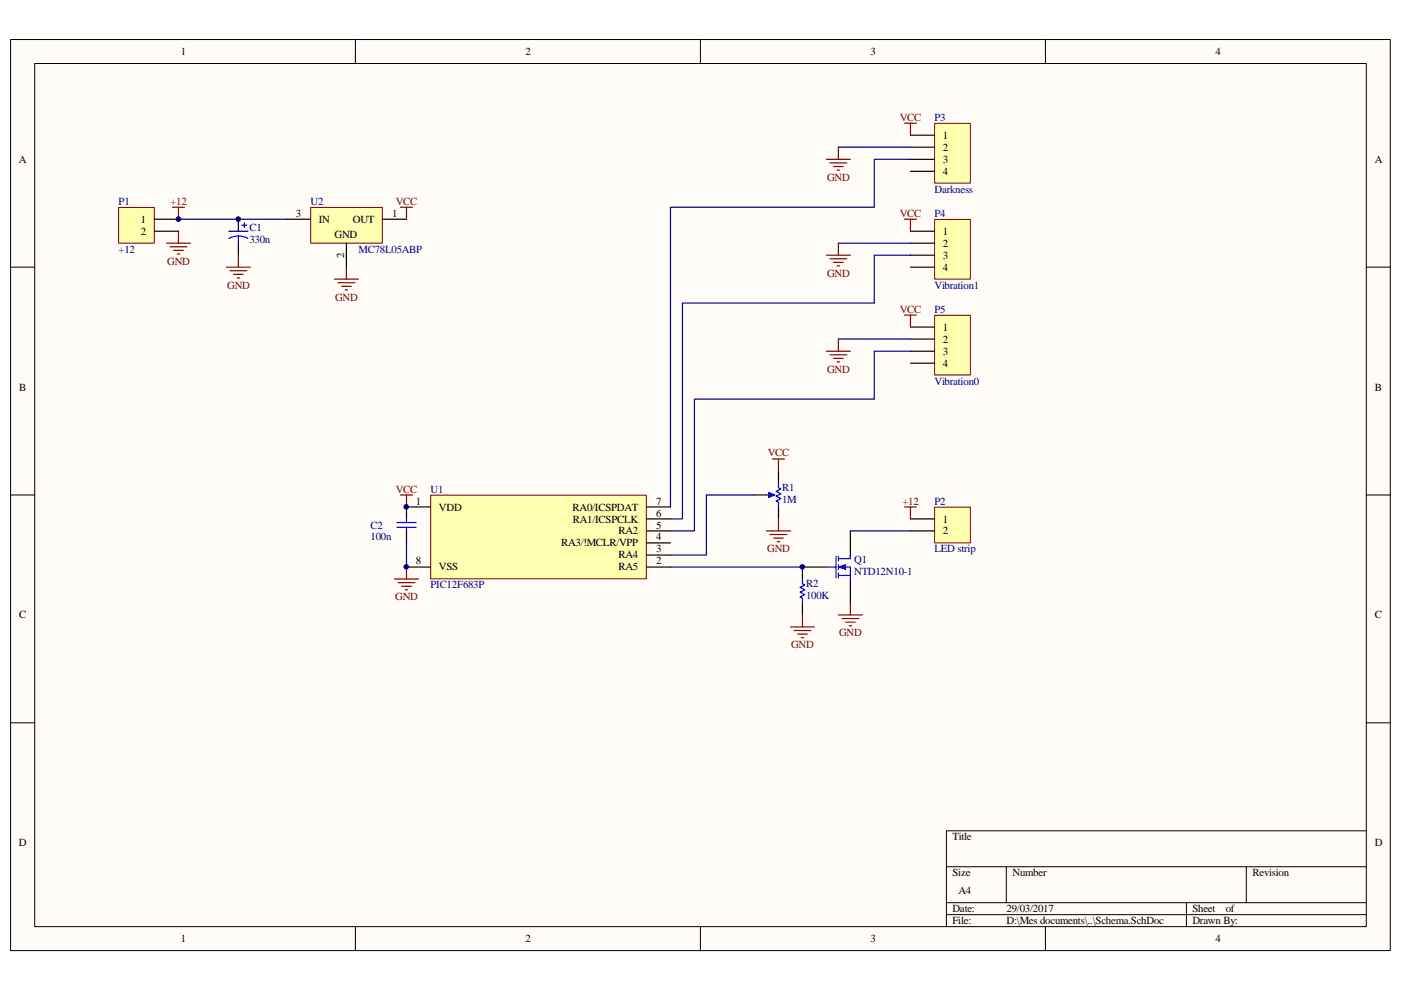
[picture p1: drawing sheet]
<svg xmlns="http://www.w3.org/2000/svg" width="297mm" height="210mm" viewBox="0 0 297 210" stroke-linecap="round" stroke-linejoin="round" font-family="sans-serif">
<path d="M2.3 8.4h292.5v193.1h-292.5z" fill="#fffcf8"/>
<path d="M2.2 8.4h292.6v193.1h-292.6z" fill="none" stroke="#000" stroke-width=".21"/>
<path d="M7.4 13.5h282.3v183h-282.3z" fill="#fffcf8"/>
<g fill="none" stroke="#000" stroke-width=".21">
<path d="M7.4 13.5h282.3v183h-282.3zM75.3 8.3v5.1M148.5 8.3v5.1M221.7 8.3v5.1M2.2 56.6h5.1M289.7 56.6h5.1M2.2 104.9h5.1M289.7 104.9h5.1M2.2 153.2h5.1M289.7 153.2h5.1M289.7 176.1h-89v20.4M75.3 196.5v5.1"/>
<path d="M148.5 196.5v5.1M200.7 183.8h89M200.7 191.4h89M200.7 193.9h89M213.4 183.8v7.6M221.7 196.5v5.1M251.5 191.4v5.1M264.2 183.8v7.6"/>
</g>
<path d="M91.4 105h45.6v17.7h-45.6z" fill="#ffffb0"/>
<path d="M91.3 105h45.7v17.7h-45.7z" fill="none" stroke="#800000" stroke-width=".21"/>
<path d="M86.2 107.5h5.1M137.1 112.6h5.1M137.1 117.7h5.1M137.1 115.1h5.1M137.1 110h5.1M137.1 107.5h5.1M86.2 120.2h5.1M137.1 120.2h5.1" fill="none" stroke="#000" stroke-width=".25"/>
<g fill="none" stroke="#800000" stroke-width=".25">
<path d="M35.3 51.6h5.1M36.1 52.3h3.5M36.6 43.9h2.5M36.8 53.1h2.1M37.6 53.8h.5M37.8 43.9v2.6M37.8 49v2.6M84.9 104.9h2.6M86.2 104.9v2.6M83.6 122.8h5.1M84.4 123.5h3.6M85.2 124.3h2"/>
<path d="M85.9 125.1h.5M86.2 120.2v2.6"/>
</g>
<path d="M25.2 44h7.5v7.6h-7.5z" fill="#ffffb0"/>
<path d="M25.1 44h7.6v7.6h-7.6z" fill="none" stroke="#800000" stroke-width=".21"/>
<path d="M32.8 46.5h5M32.8 49h5" fill="none" stroke="#000" stroke-width=".25"/>
<path d="M65.9 44h15.2v7.6h-15.2z" fill="#ffffb0"/>
<path d="M65.9 44h15.2v7.6h-15.2z" fill="none" stroke="#800000" stroke-width=".21"/>
<path d="M60.7 46.5h5.1M73.4 51.6v5M81.1 46.5h5.1M180.3 112.6v5.1M170.1 120.2h5.1M180.3 122.8v5" fill="none" stroke="#000" stroke-width=".25"/>
<path d="M70.9 59.2h5.1M71.7 59.9h3.5M73.4 56.6v2.6M84.9 43.9h2.6M86.2 43.9v2.6M72.4 60.7h2.1M73.2 61.5h.5" fill="none" stroke="#800000" stroke-width=".25"/>
<path d="M37.8 46.5h22.9" fill="none" stroke="#000080" stroke-width=".25"/>
<path d="M177.2 117.9v4.6M177.8 118.4h2.5M177.8 117.9v1.1M177.8 119.7v1M175.2 120.2h2M177.8 120.2h2.5v2.6M177.8 122h2.5M177.8 121.5v1" fill="none" stroke="#00f" stroke-width=".25"/>
<path d="M177.8 120.2l1.5-.5v1z" fill="#00f"/>
<path d="M177.8 120.2l1.5-.5v1z" fill="none" stroke="#00f" stroke-width=".21"/>
<path d="M180.3 117.7v.7" fill="none" stroke="#00f" stroke-width=".25"/>
<path d="M177.8 130.4h5M178.5 131.1h3.6M179.3 131.9h2M180 132.7h.5M180.3 127.8v2.6" fill="none" stroke="#800000" stroke-width=".25"/>
<path d="M142.2 120.2h27.9" fill="none" stroke="#000080" stroke-width=".25"/>
<path d="M198.2 107.6h7.5v7.5h-7.5z" fill="#ffffb0"/>
<path d="M198.2 107.5h7.5v7.6h-7.5z" fill="none" stroke="#800000" stroke-width=".21"/>
<path d="M193 110h5.1M193 112.6h5.1" fill="none" stroke="#000" stroke-width=".25"/>
<path d="M180.3 112.6h12.7" fill="none" stroke="#000080" stroke-width=".25"/>
<path d="M191.8 107.5h2.5M193 107.5v2.5" fill="none" stroke="#800000" stroke-width=".25"/>
<path d="M198.2 66.9h7.5v12.6h-7.5z" fill="#ffffb0"/>
<path d="M198.2 66.8h7.5v12.7h-7.5z" fill="none" stroke="#800000" stroke-width=".21"/>
<path d="M193 69.3h5.1M193 71.9h5.1M193 74.5h5.1M193 77h5.1" fill="none" stroke="#000" stroke-width=".25"/>
<path d="M198.2 46.6h7.5v12.6h-7.5z" fill="#ffffb0"/>
<path d="M198.2 46.5h7.5v12.7h-7.5z" fill="none" stroke="#800000" stroke-width=".21"/>
<path d="M193 49h5.1M193 51.6h5.1M193 54.1h5.1M193 56.6h5.1" fill="none" stroke="#000" stroke-width=".25"/>
<path d="M198.2 26.2h7.5v12.6h-7.5z" fill="#ffffb0"/>
<path d="M198.2 26.2h7.5v12.6h-7.5z" fill="none" stroke="#800000" stroke-width=".21"/>
<path d="M193 28.7h5.1M193 31.2h5.1M193 33.8h5.1M193 36.3h5.1M165.1 99.9v2.5M165.1 107.5v2.5" fill="none" stroke="#000" stroke-width=".25"/>
<g fill="none" stroke="#800000" stroke-width=".25">
<path d="M175.2 33.8h5.1M176 34.5h3.5M176.7 35.3h2.1M177.5 36.1h.5M177.8 31.2v2.6M191.8 26.1h2.5M193 26.1v2.6M175.2 54.1h5.1M176 54.9h3.5M176.7 55.6h2.1M177.5 56.4h.5M177.8 51.6v2.5"/>
<path d="M191.8 46.5h2.5M193 46.5v2.5M175.2 74.5h5.1M176 75.2h3.5M176.7 76h2.1M177.5 76.8h.5M177.8 71.9v2.6M191.8 66.8h2.5M193 66.8v2.5"/>
</g>
<path d="M177.8 31.2h15.2M193 33.8h-7.6v10.1h-43.2v63.6M177.8 51.6h15.2M193 54.1h-7.6v10.2h-40.7v45.7h-2.5M177.8 71.9h15.2M193 74.5h-7.6v10.1h-38.2v28h-5" fill="none" stroke="#000080" stroke-width=".25"/>
<path d="M162.5 104.9h1.3" fill="none" stroke="#00f" stroke-width=".25"/>
<path d="M163 104.4l1.3 .5-1.3 .6z" fill="#00f"/>
<g fill="none" stroke="#00f" stroke-width=".25">
<path d="M48.5 49h4.1M50.5 50l1.3 .2 .7 .3M50.5 50l-.8 .1-1.1 .4M50.5 50v1.6M51.3 47.8h1M51.8 47.2v1.1M84.2 110.8h4M84.2 111.8h4M86.2 110v.8M86.2 111.8v.8M163 104.4l1.3 .5-1.3 .6zM165.1 102.4v1l.5 .3-1.1 .5 1.1 .5-1.1 .5 1.1 .5-1.1 .5 .6 .3v1"/>
<path d="M170.1 122.8v1l.5 .2-1 .5 1 .6-1 .5 1 .5-1 .5 .5 .2v1"/>
</g>
<path d="M50.5 46.5v2.5M50.5 51.6v2.5M86.2 107.5v2.5M86.2 112.6v2.5M159.9 104.9h2.6M170.1 120.2v2.6M170.1 127.8v2.6" fill="none" stroke="#000" stroke-width=".25"/>
<g fill="none" stroke="#800000" stroke-width=".25">
<path d="M48 56.6h5.1M48.8 57.4h3.5M49.5 58.2h2.1M50.3 58.9h.5M50.5 54.1v2.5M163.8 97.3h2.5M165.1 97.3v2.6M162.5 112.6h5.1M163.2 113.3h3.6M164 114.1h2.1M164.8 114.9h.5M165.1 110v2.6"/>
<path d="M167.6 132.9h5.1M168.4 133.7h3.5M169.1 134.5h2.1M169.9 135.2h.5M170.1 130.4v2.5"/>
</g>
<path d="M86.2 115.1v5.1M159.9 104.9h-10.1v12.8h-7.6" fill="none" stroke="#000080" stroke-width=".25"/>
<circle cx="37.8" cy="46.5" r=".49" fill="#000080"/>
<circle cx="37.8" cy="46.5" r=".49" fill="none" stroke="#000080" stroke-width=".21"/>
<circle cx="50.5" cy="46.5" r=".49" fill="#000080"/>
<circle cx="50.5" cy="46.5" r=".49" fill="none" stroke="#000080" stroke-width=".21"/>
<circle cx="86.1" cy="120.2" r=".48" fill="#000080"/>
<circle cx="86.1" cy="120.2" r=".48" fill="none" stroke="#000080" stroke-width=".21"/>
<circle cx="86.1" cy="107.5" r=".49" fill="#000080"/>
<circle cx="86.1" cy="107.5" r=".49" fill="none" stroke="#000080" stroke-width=".21"/>
<circle cx="170.1" cy="120.2" r=".48" fill="#000080"/>
<circle cx="170.1" cy="120.2" r=".48" fill="none" stroke="#000080" stroke-width=".21"/>
<g font-size="2.3">
<text x="38.3" y="11.6">1</text>
<text x="111.4" y="11.6">2</text>
<text x="184.6" y="11.6">3</text>
<text x="257.7" y="11.6">4</text>
<text x="199.9" y="29.4">1</text>
<text x="4" y="34.5">A</text>
<text x="199.9" y="32">2</text>
<text x="199.9" y="34.5">3</text>
<text x="291.5" y="34.5">A</text>
<text x="199.9" y="37">4</text>
<text x="29.9" y="47.2">1</text>
<text x="62.7" y="45.9">3</text>
<text x="67.6" y="47.2">IN</text>
<text x="74.8" y="47.2">OUT</text>
<text x="83.1" y="45.9">1</text>
<text x="29.9" y="49.7">2</text>
<text x="70.9" y="50.5">GND</text>
<text x="199.9" y="49.7">1</text>
<text x="199.9" y="52.3">2</text>
<text x="72.9" y="54.8" transform="rotate(-90 72.9 54.8)">2</text>
<text x="199.9" y="54.8">3</text>
<text x="199.9" y="57.4">4</text>
<text x="199.9" y="70.1">1</text>
<text x="199.9" y="72.6">2</text>
<text x="199.9" y="75.2">3</text>
<text x="199.9" y="77.7">4</text>
<text x="4.1" y="82.8">B</text>
<text x="291.5" y="82.8">B</text>
<text x="88.1" y="107">1</text>
<text x="139.1" y="107">7</text>
<text x="93" y="108.2">VDD</text>
<text x="121.4" y="108.2">RA0/ICSPDAT</text>
<text x="121.5" y="110.8">RA1/ICSPCLK</text>
<text x="131.1" y="113.3">RA2</text>
<text x="139.1" y="112.1">5</text>
<text x="139.1" y="109.5">6</text>
<text x="199.9" y="110.8">1</text>
<text x="199.9" y="113.3">2</text>
<text x="88.1" y="119.7">8</text>
<text x="119" y="115.9">RA3/!MCLR/VPP</text>
<text x="131.1" y="118.4">RA4</text>
<text x="139.1" y="119.7">2</text>
<text x="139.1" y="117.1">3</text>
<text x="139.1" y="114.6">4</text>
<text x="93" y="120.9">VSS</text>
<text x="131.1" y="120.9">RA5</text>
<text x="4.1" y="131.1">C</text>
<text x="291.5" y="131.1">C</text>
<text x="4" y="179.4">D</text>
<text x="201.9" y="178.1">Title</text>
<text x="291.5" y="179.4">D</text>
<text x="201.9" y="185.8">Size</text>
<text x="214.7" y="185.8">Number</text>
<text x="265.6" y="185.8">Revision</text>
<text x="203.2" y="189.6">A4</text>
<text x="201.9" y="193.4">Date:</text>
<text x="201.9" y="196">File:</text>
<text x="213.4" y="193.4">29/03/2017</text>
<text x="213.4" y="196">D:\Mes documents\..\Schema.SchDoc</text>
<text x="252.8" y="193.4">Sheet</text>
<text x="252.8" y="196">Drawn By:</text>
<text x="259.9" y="193.4">of</text>
<text x="38.3" y="199.8">1</text>
<text x="111.4" y="199.8">2</text>
<text x="184.6" y="199.8">3</text>
<text x="257.7" y="199.8">4</text>
</g>
<g font-size="2.3" fill="#800000">
<text x="190.8" y="25.6">VCC</text>
<text x="175.3" y="38.3">GND</text>
<text x="36.1" y="43.4">+12</text>
<text x="83.9" y="43.4">VCC</text>
<text x="190.8" y="45.9">VCC</text>
<text x="35.4" y="56.1">GND</text>
<text x="175.3" y="58.7">GND</text>
<text x="48.2" y="61.2">GND</text>
<text x="71.1" y="63.8">GND</text>
<text x="190.8" y="66.3">VCC</text>
<text x="175.3" y="79">GND</text>
<text x="162.8" y="96.8">VCC</text>
<text x="83.9" y="104.4">VCC</text>
<text x="191.3" y="107">+12</text>
<text x="162.6" y="117.1">GND</text>
<text x="83.8" y="127.3">GND</text>
<text x="167.7" y="137.5">GND</text>
<text x="177.9" y="134.9">GND</text>
</g>
<g font-size="2.3" fill="#000080">
<text x="198.1" y="25.6">P3</text>
<text x="198.1" y="40.9">Darkness</text>
<text x="25.1" y="43.4">P1</text>
<text x="65.8" y="43.4">U2</text>
<text x="198.1" y="45.9">P4</text>
<text x="25.1" y="53.6">+12</text>
<text x="52.9" y="49">C1</text>
<text x="52.9" y="51.5">330n</text>
<text x="76" y="53.6">MC78L05ABP</text>
<text x="198.1" y="61.2">Vibration1</text>
<text x="198.1" y="66.3">P5</text>
<text x="198.1" y="81.5">Vibration0</text>
<text x="91.3" y="104.4">U1</text>
<text x="165.8" y="104.2">R1</text>
<text x="165.8" y="106.7">1M</text>
<text x="198.1" y="107">P2</text>
<text x="78.6" y="112.1">C2</text>
<text x="78.6" y="114.6">100n</text>
<text x="181.1" y="119.4">Q1</text>
<text x="198.1" y="117.1">LED strip</text>
<text x="91.3" y="124.8">PIC12F683P</text>
<text x="170.9" y="124.5">R2</text>
<text x="181.1" y="122">NTD12N10-1</text>
<text x="170.9" y="127">100K</text>
</g>
</svg>
